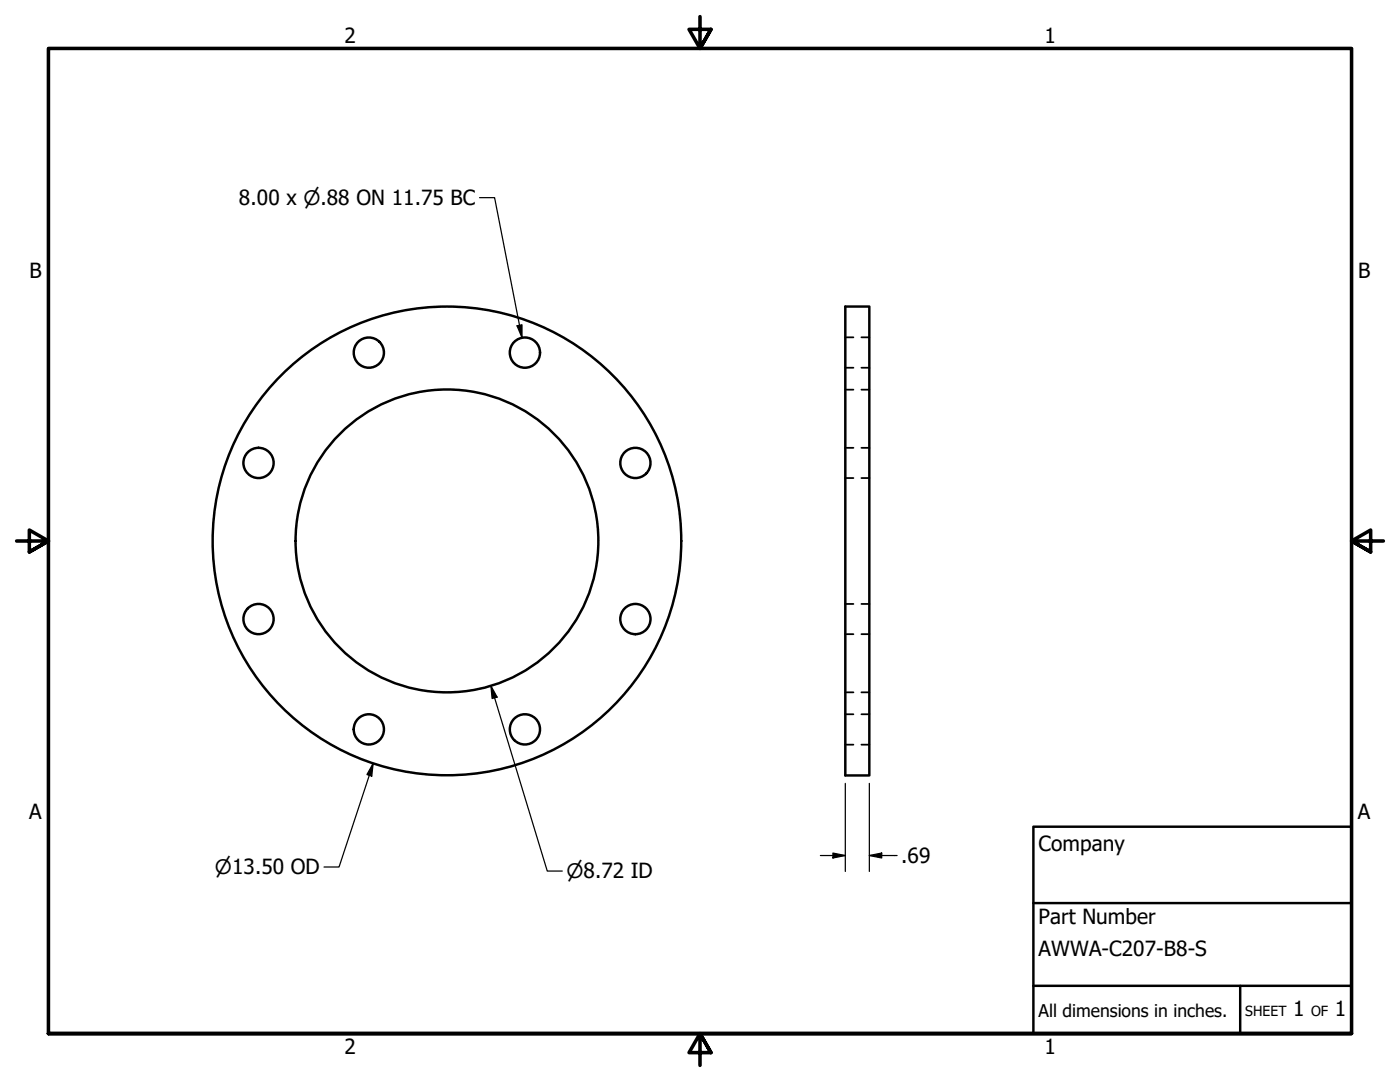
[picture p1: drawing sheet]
<svg xmlns="http://www.w3.org/2000/svg" width="279mm" height="216mm" viewBox="0 0 279 216" stroke-linecap="round" stroke-linejoin="round" font-family="sans-serif">
<!-- layer: Visible (ANSI) -->
<g fill="none" stroke="#000" stroke-width=".49">
<path d="M168.7 61.2h4.8v93.5h-4.8z"/>
<circle cx="73.6" cy="70.4" r="3"/>
<circle cx="104.8" cy="70.4" r="3"/>
<circle cx="51.6" cy="92.4" r="3"/>
<circle cx="126.8" cy="92.4" r="3"/>
<circle cx="89.2" cy="107.9" r="46.8"/>
<circle cx="89.2" cy="107.9" r="30.2"/>
<circle cx="51.6" cy="123.5" r="3"/>
<circle cx="126.8" cy="123.5" r="3"/>
<circle cx="73.6" cy="145.5" r="3"/>
<circle cx="104.8" cy="145.5" r="3"/>
</g>
<!-- layer: Hidden (ANSI) -->
<g fill="none" stroke="#000" stroke-width=".35">
<path d="M168.7 77.8h1.6M168.7 73.4h1.6M168.7 67.3h1.6M171.9 77.8h1.6M171.9 73.4h1.6M171.9 67.3h1.6M168.7 95.4h1.6M168.7 89.4h1.6M171.9 95.4h1.6M171.9 89.4h1.6M168.7 138.1h1.6M168.7 126.5h1.6"/>
<path d="M168.7 120.5h1.6M171.9 138.1h1.6M171.9 126.5h1.6M171.9 120.5h1.6M168.7 148.6h1.6M168.7 142.5h1.6M171.9 148.6h1.6M171.9 142.5h1.6"/>
</g>
<!-- layer: Border (ANSI) -->
<path d="M139.7 3.3v6.4l-2.2-3.8h4.4l-2.2 3.8 2.2-3.8M3.3 107.9h6.4l-3.8-2.1v4.3l3.8-2.2-3.8 2.2M276.1 107.9h-6.4l3.8-2.1v4.3l-3.8-2.2 3.8 2.2M9.7 206.2v-196.5h260v196.5h-260h260M141.9 210l-2.2-3.8 2.2 3.8h-4.4l2.2-3.8v6.4" fill="none" stroke="#000" stroke-width=".71"/>
<!-- layer: Title (ANSI) -->
<path d="M206.2 165h63.5v41.2h-63.5zM206.2 196.7h63.5M206.2 180.2h63.5M247.5 196.7v9.5" fill="none" stroke="#000" stroke-width=".49"/>
<!-- layer: Dimension (ANSI) -->
<path d="M95.7 39.4h3l5.5 28M103.2 65l1-.2v2.6zM98 136.8l1.2 2.3-1 .3zM98 136.8l11.2 37h3M74.5 152.3l-.3 2.6-1-.3zM74.5 152.3l-6.8 20.7h-3M168.7 156.3v17.6M173.5 156.3v17.6M163.7 170.7h5M166.2 170.2l2.5 .5-2.5 .5zM173.5 170.7l2.5-.5v1zM173.5 170.7h5.5" fill="none" stroke="#000" stroke-width=".25"/>
<g fill="#000">
<path d="M103.2 65l1-.2v2.6z" fill-rule="evenodd"/>
<path d="M98 136.8l1.2 2.3-1 .3z" fill-rule="evenodd"/>
<path d="M74.5 152.3l-.3 2.6-1-.3z" fill-rule="evenodd"/>
<path d="M166.2 170.2l2.5 .5-2.5 .5z" fill-rule="evenodd"/>
<path d="M173.5 170.7l2.5-.5v1z" fill-rule="evenodd"/>
</g>
<g font-size="4.2">
<text x="68.7" y="8.6">2</text>
<text x="208.4" y="8.6">1</text>
<text x="47.7" y="40.9">8.00 x ⌀.88 ON 11.75 BC</text>
<text x="5.9" y="55.5">B</text>
<text x="271" y="55.5">B</text>
<text x="5.8" y="163.4">A</text>
<text x="271" y="163.4">A</text>
<text x="179.8" y="172.2">.69</text>
<text x="207.3" y="169.8">Company</text>
<text x="207.3" y="184.4">Part Number</text>
<text x="207.3" y="190.7">AWWA-C207-B8-S</text>
<text x="258.1" y="202.8">1</text>
<text x="266.4" y="202.8">1</text>
<text x="68.7" y="210.3">2</text>
<text x="208.4" y="210.3">1</text>
</g>
<g font-size="4">
<text x="42.9" y="174.4">⌀13.50 OD</text>
<text x="113" y="175.3">⌀8.72 ID</text>
</g>
<text font-size="3.5" x="207.3" y="202.9">All dimensions in inches.</text>
<g font-size="2.8">
<text x="248.5" y="202.8">SHEET</text>
<text x="261.7" y="202.8">OF</text>
</g>
</svg>
